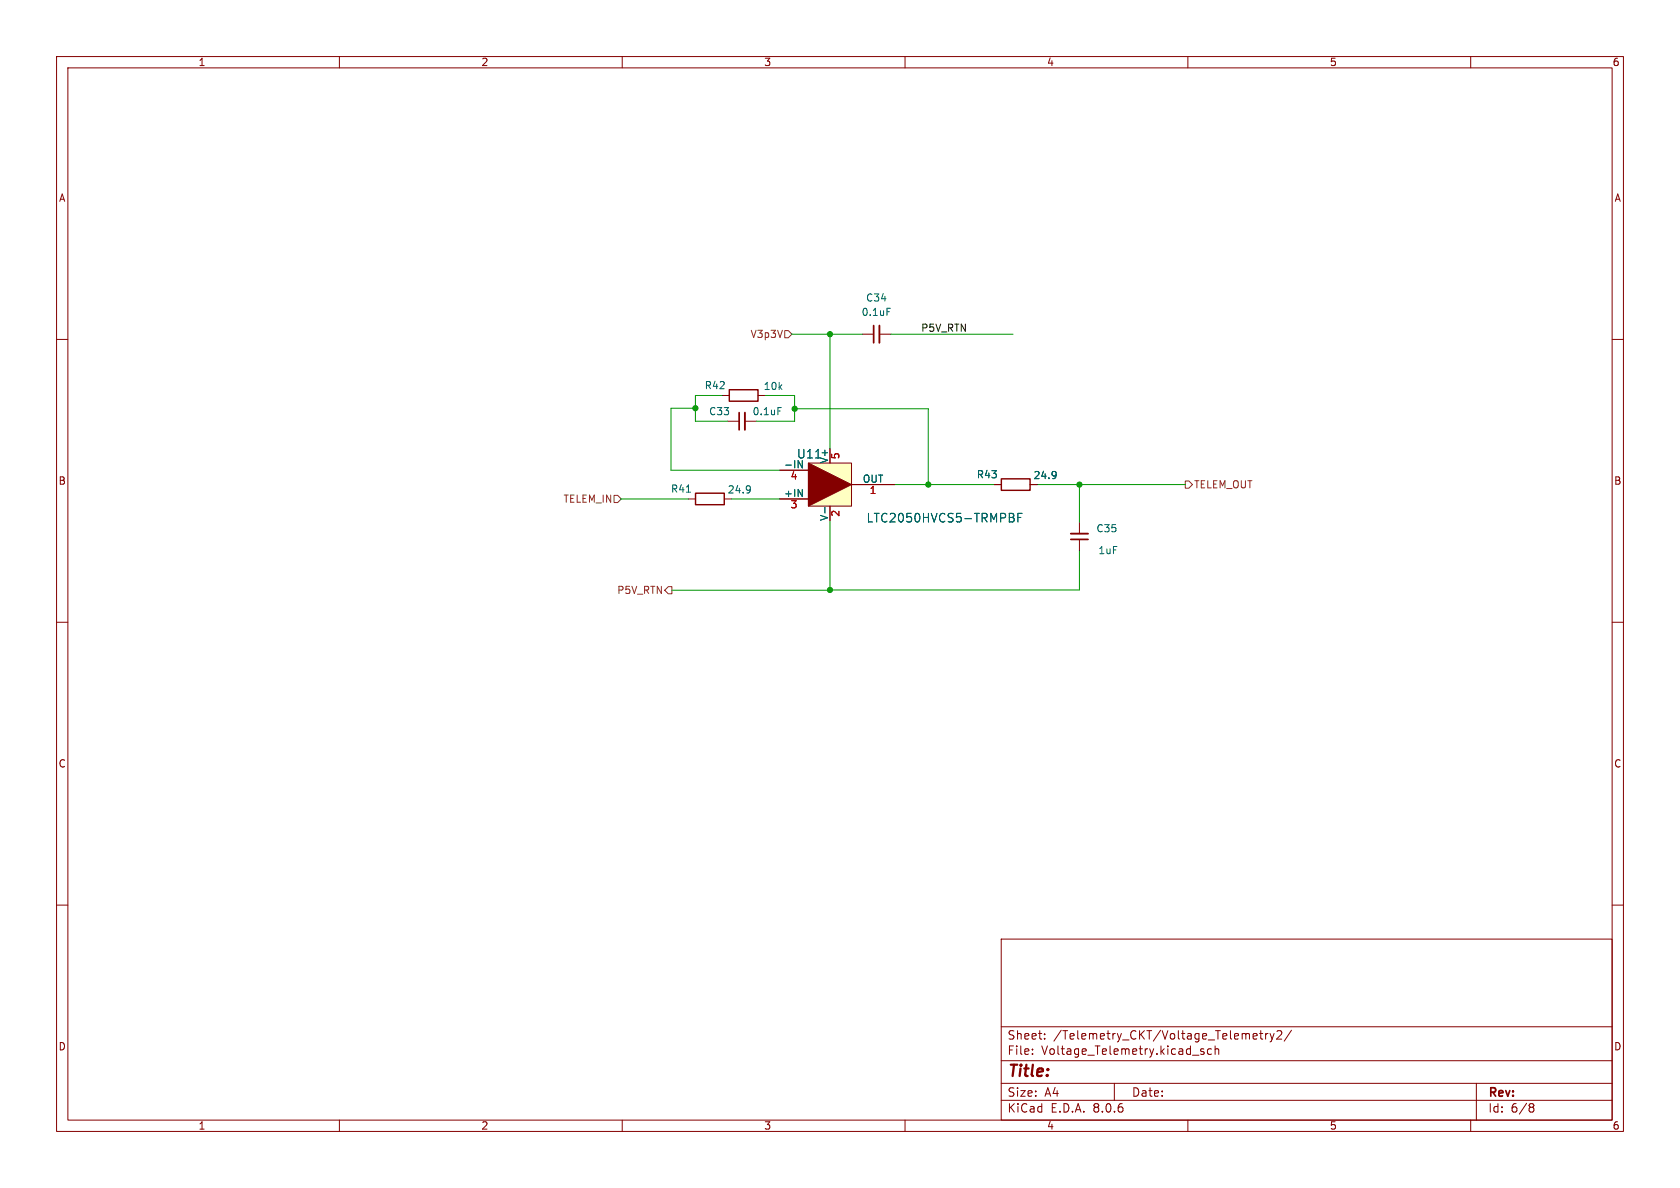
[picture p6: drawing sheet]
<svg xmlns="http://www.w3.org/2000/svg" width="297mm" height="210mm" viewBox="0 0 297 210" stroke-linecap="round" stroke-linejoin="round" font-family="sans-serif">
<g fill="none" stroke="#840000" stroke-width=".18">
<path d="M10 10h277v190h-277zM12 12h273v186h-273zM60 10v2M110 10v2M160 10v2M210 10v2M260 10v2M10 60h2M285 60h2M127.7 69.9h1.2M128.6 74.5h2.1M131.7 74.5h2"/>
<path d="M134 69.9h1.3M175.8 85.7h1.2M182.1 85.7h1.3M10 110h2M285 110h2M10 160h2M285 160h2M177 166h108v32h-108zM60 198v2M110 198v2M160 198v2M177 194.5h108"/>
<path d="M177 191.5h108M177 187.5h108M177 181.5h108M182.5 186.3v.1M182.5 185.5v.1M184.7 183.6v.1M184.7 182.8v.1M197 191.5v3M210 198v2M212.8 185.5l-.3-.1-.3 .2 .1 .2 .5 .2v.3h-.6M214.2 185.5l-.5-.1-.2 .3v.4l.1 .2h.6M214.8 185.5l.2-.1 .4 .1 .1 .9"/>
<path d="M214.8 184.9v1.5M222 182.7l.2 .4-.7 .1M222.2 183.6l-.2 .1M222.7 182.7h.5M222.9 182.2v1.3l.3 .2M223.7 182.7v1M224.2 182.7l-.3 .1-.2 .2M224.5 182.7l.4 1M224.9 183.7l-.2 .4-.2 .1M225.2 182.7l-.3 1M225.7 182.3l.6-.1 .2 .1 .1 .3-.9 1.1h.9M228.3 182.1l-1.3 2"/>
<path d="M260 198v2M261 191.5v6.5M270.6 195.1h.3l.3 .3-.3 .3M270.6 195.7h.3M270.9 195.7l.2 .2 .1 .4-.3 .3h-.3"/>
</g>
<path d="M131.7 72.9v3.1" fill="none" stroke="#840000" stroke-width=".33"/>
<path d="M130.7 72.9v3.1" fill="none" stroke="#840000" stroke-width=".3"/>
<path d="M137.5 72h.6M186.6 83.4l.1 .1a1.07 1.07 0 0 1-.2 1M186.7 83.9l-.1 .2" fill="none" stroke="#006464" stroke-width=".18"/>
<path d="M128.9 68.9h5.1v2h-5.1zM177 84.6h5.1v2.1h-5.1z" fill="none" stroke="#840000" stroke-width=".25"/>
<path d="M142.9 81.9h7.6v7.6h-7.6z" fill="#ffffc2"/>
<path d="M142.9 81.9l7.6 3.8-7.6 3.8z" fill="#840000" stroke="#840000" stroke-width=".18"/>
<g fill="none" stroke="#840000" stroke-width=".18">
<path d="M152.4 59.1h2M155.5 59.1h2M121.7 88.2h1.3M128 88.2h1.3M137.8 88.2h5.1M137.8 83.1h5.1M142.9 81.9h7.6v7.6h-7.6zM146.7 89.5v2.5M150.5 85.7h7.7M175.8 85.7h1.2M182.1 85.7h1.3M190.8 92.3v2"/>
<path d="M190.8 95.4v2"/>
</g>
<g fill="none" stroke="#006464" stroke-width=".18">
<path d="M156.8 54.5h.6M121.3 87h.8M132.5 85.9l.1 .1a1.07 1.07 0 0 1-.1 1M132.6 86.4l-.1 .2M141.1 86.5l.7 1.3v-1.3M141.1 81.4l.7 1.3v-1.3M144.2 81h.9M145.8 89.7v1M178.9 90.7l.3 .3v.3l-.3 .2a.41 .41 0 0 1 .4 .3 .41 .41 0 0 1-.3 .5M180 91.5h.5M180.7 90.7h-.7v1.6M186.6 83.4l.1 .1a1.07 1.07 0 0 1-.2 1"/>
<path d="M186.7 83.9l-.1 .2"/>
</g>
<path d="M155.5 57.6v3M189.3 94.3h3.1" fill="none" stroke="#840000" stroke-width=".33"/>
<path d="M154.4 57.6v3M189.3 95.4h3.1" fill="none" stroke="#840000" stroke-width=".3"/>
<path d="M123 87.2h5v2h-5z" fill="none" stroke="#840000" stroke-width=".25"/>
<path d="M138.7 58.4h.7l.6 .7-.6 .6h-.7zM108.6 87.6h.6l.6 .6-.6 .6h-.6zM209.5 85h.7l.6 .7-.6 .6h-.7zM118.1 103.7h.7v1.3h-.7l-.6-.7z" fill="none" stroke="#725600" stroke-width=".18"/>
<g fill="none" stroke="#009600" stroke-width=".18">
<path d="M140 59.1h12.4M146.7 59.1v20.2M157.5 59.1h21.6M122.9 72.2h-4.3v10.9h19.2M127.7 69.9h-4.8v4.6h5.7M135.3 69.9h5.2v4.6h-6.8M140.5 72.3h23.6v13.4M109.8 88.2h11.9M129.3 88.2h8.5M146.7 92v12.3h-27.9M158.2 85.7h17.6M183.4 85.7h26.1"/>
<path d="M190.8 97.4v6.9h-44.1M190.8 85.7v6.6"/>
</g>
<g fill="#009600" stroke="#009600" stroke-width=".18">
<circle cx="146.7" cy="104.3" r=".46"/>
<circle cx="122.9" cy="72.2" r=".46"/>
<circle cx="140.5" cy="72.3" r=".46"/>
<circle cx="146.7" cy="59.1" r=".46"/>
<circle cx="164.1" cy="85.7" r=".46"/>
<circle cx="190.8" cy="85.7" r=".46"/>
</g>
<text font-size="2.8" fill="#840000" x="178" y="190.9">Title:</text>
<g font-size="2.1" fill="#006464">
<text x="140.8" y="81.3">U11</text>
<text x="153.1" y="92.6">LTC2050HVCS5-TRMPBF</text>
</g>
<g font-size="2.1" fill="#840000">
<text x="178" y="184">Sheet:</text>
<text x="186.2" y="184">/Telemetry_CKT/Voltage_Telemetry2/</text>
<text x="178" y="186.7">File:</text>
<text x="184.1" y="186.7">Voltage_Telemetry.kicad_sch</text>
<text x="178" y="196.9">KiCad</text>
<text x="178" y="194.1">Size:</text>
<text x="184.7" y="194.1">A4</text>
<text x="185.7" y="196.9">E.D.A.</text>
<text x="193.3" y="196.9">8.0.6</text>
<text x="200" y="194.1">Date:</text>
<text x="263" y="194.3">Rev:</text>
<text x="263" y="196.9">Id:</text>
<text x="267.1" y="196.9">6/8</text>
</g>
<g font-size="1.8" fill="#840000">
<text x="35" y="11.9">1</text>
<text x="85" y="11.9">2</text>
<text x="135" y="11.9">3</text>
<text x="185" y="11.9">4</text>
<text x="235" y="11.9">5</text>
<text x="285" y="11.9">6</text>
<text x="10.3" y="35.9">A</text>
<text x="285.3" y="35.9">A</text>
<text x="10.3" y="85.9">B</text>
<text x="285.3" y="85.9">B</text>
<text x="10.3" y="135.9">C</text>
<text x="285.3" y="135.9">C</text>
<text x="10.3" y="185.9">D</text>
<text x="285.3" y="185.9">D</text>
<text x="35" y="199.9">1</text>
<text x="85" y="199.9">2</text>
<text x="135" y="199.9">3</text>
<text x="185" y="199.9">4</text>
<text x="235" y="199.9">5</text>
<text x="285" y="199.9">6</text>
</g>
<g font-size="1.8" fill="#006464">
<text x="153" y="53.5">C34</text>
<text x="152.2" y="56.1">0.1uF</text>
<text x="124.5" y="69">R42</text>
<text x="134.9" y="69.1">10k</text>
<text x="125.3" y="73.6">C33</text>
<text x="133" y="73.6">0.1uF</text>
<text x="138.5" y="82.9">-IN</text>
<text x="146.5" y="82" transform="rotate(-90 146.5 82)">V+</text>
<text x="118.5" y="87.3">R41</text>
<text x="128.6" y="87.4">24.9</text>
<text x="138.5" y="87.9">+IN</text>
<text x="152.4" y="85.4">OUT</text>
<text x="172.6" y="84.8">R43</text>
<text x="182.6" y="84.9">24.9</text>
<text x="146.5" y="92.2" transform="rotate(-90 146.5 92.2)">V-</text>
<text x="193.7" y="94.3">C35</text>
<text x="194.1" y="98.2">1uF</text>
</g>
<g font-size="1.8" fill="#725600">
<text x="132.6" y="59.9">V3p3V</text>
<text x="99.5" y="89.1">TELEM_IN</text>
<text x="211" y="86.5">TELEM_OUT</text>
<text x="109" y="105.2">P5V_RTN</text>
</g>
<text font-size="1.8" fill="#0f0f0f" x="162.8" y="58.7">P5V_RTN</text>
<g font-size="1.8" fill="#a90000">
<text x="148.7" y="81.3" transform="rotate(-90 148.7 81.3)">5</text>
<text x="139.7" y="85.1">4</text>
<text x="153.6" y="87.6">1</text>
<text x="139.7" y="90.2">3</text>
<text x="148.7" y="91.4" transform="rotate(-90 148.7 91.4)">2</text>
</g>
</svg>
